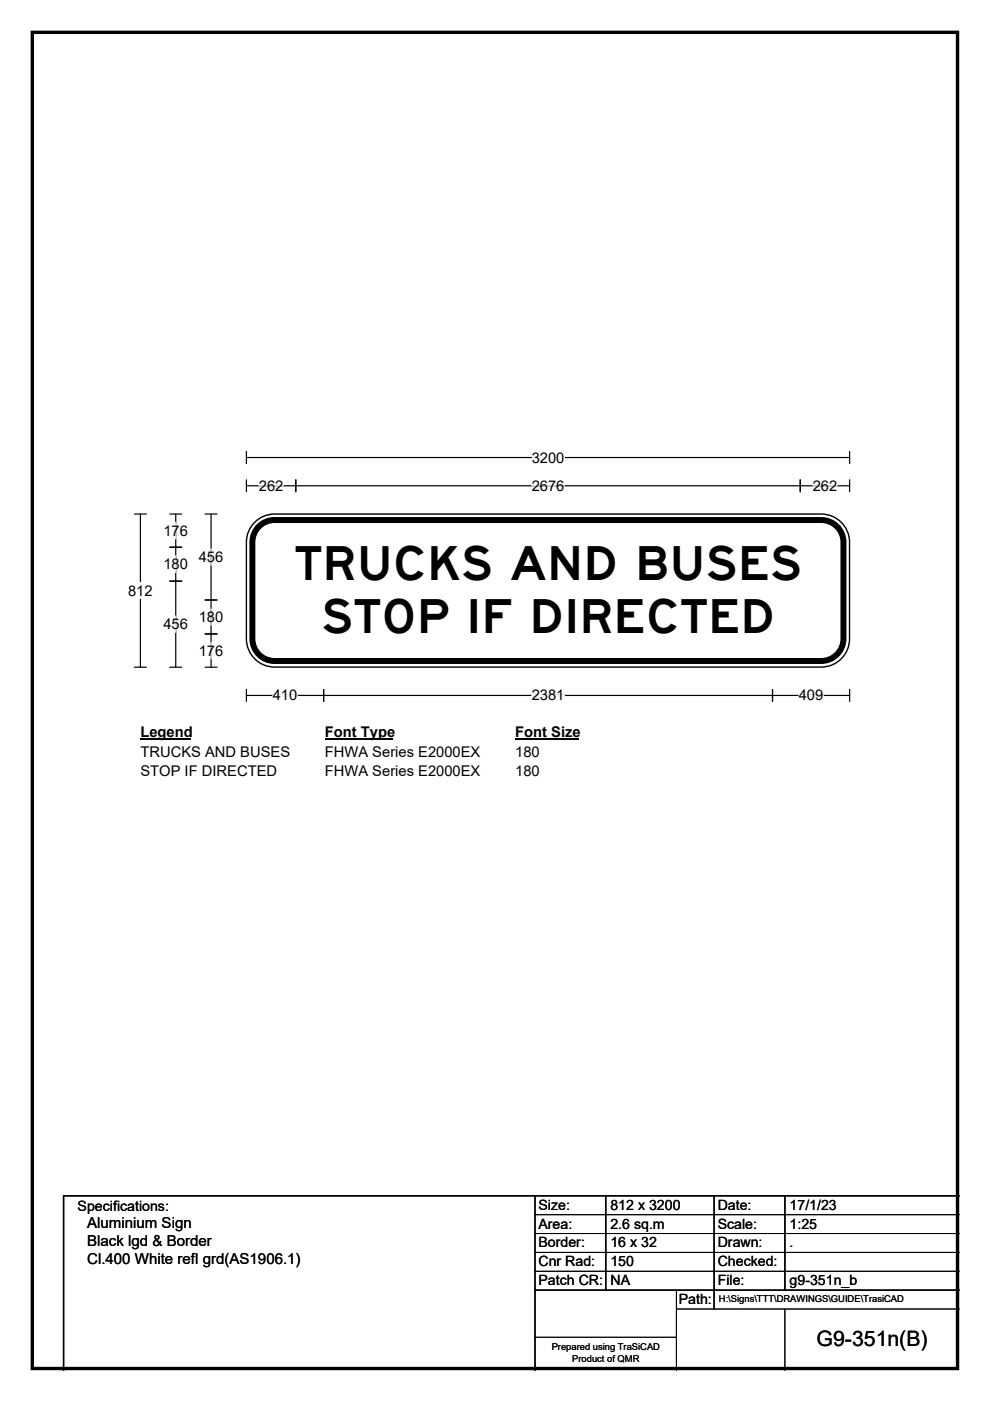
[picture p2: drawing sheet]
<svg xmlns="http://www.w3.org/2000/svg" width="210mm" height="297mm" viewBox="0 0 210 297" stroke-linecap="round" stroke-linejoin="round" font-family="sans-serif">
<path d="M6.9 6.9h196.2v283.3h-196.2z" fill="none" stroke="#000" stroke-width=".72"/>
<path d="M52.3 97h127.9M52.3 95.7v2.6M180.2 95.7v2.6" fill="none" stroke="#000" stroke-width=".25"/>
<path d="M112.8 95.3h6.9v3.5h-6.9z" fill="#fff"/>
<g fill="none" stroke="#000" stroke-width=".25">
<path d="M28.5 109h2.6M29.8 109v32.5M52.3 103h127.9M52.3 101.7v2.6M62.7 101.7v2.6M169.7 101.7v2.6M180.2 101.7v2.6M28.5 141.5h2.6M52.3 146.2v2.5M52.3 147.4h127.9M68.6 146.2v2.5M163.9 146.2v2.5"/>
<path d="M180.2 146.2v2.5"/>
</g>
<path d="M54.9 103h5.2M112.8 103h6.9M172.4 103h5.2M57.8 147.4h5.3M112.8 147.4h6.9M169.4 147.4h5.2" fill="none" stroke="#fff" stroke-width=".25"/>
<path d="M27.2 123.5h5.2v3.5h-5.2z" fill="#fff"/>
<path d="M36 116h2.5M36 109h2.5M37.3 109v32.5M43.5 109h2.5M44.8 109v32.5M36 123.2h2.5M43.5 127.2h2.5M43.5 134.4h2.5M36 141.5h2.5M43.5 141.5h2.5" fill="none" stroke="#000" stroke-width=".25"/>
<path d="M37.3 110.7v3.6M37.3 117.9v3.5M44.8 116.4v3.4M37.3 130.6v3.5M44.8 129.1v3.4M44.8 136.2v3.5" fill="none" stroke="#fff" stroke-width=".25"/>
<path d="M29.8 153.4h10.7v3.5h-10.7z" fill="#fff"/>
<path d="M29.8 156.7h10.7" fill="none" stroke="#000" stroke-width=".32"/>
<path d="M68.9 153.4h14.4v3.5h-14.4z" fill="#fff"/>
<path d="M68.9 156.7h14.4" fill="none" stroke="#000" stroke-width=".32"/>
<path d="M109.3 153.4h13.4v3.5h-13.4z" fill="#fff"/>
<path d="M109.3 156.7h13.4" fill="none" stroke="#000" stroke-width=".32"/>
<g fill="#fff">
<path d="M29.8 157.6h31.6v3.5h-31.6z"/>
<path d="M68.9 157.6h32.9v3.5h-32.9z"/>
<path d="M109.3 157.6h5.2v3.5h-5.2z"/>
<path d="M29.8 161.8h28.9v3.5h-28.9z"/>
<path d="M68.9 161.8h32.9v3.5h-32.9z"/>
<path d="M109.3 161.8h5.2v3.5h-5.2z"/>
</g>
<path d="M54 110.7a6 6 0 0 1 4.3-1.7h115.9a6 6 0 0 1 6 6v20.4a6 6 0 0 1-6 6h-115.9a6 6 0 0 1-6-6v-20.4a6 6 0 0 1 1.7-4.3z" fill-rule="evenodd" fill="#fff" stroke="#fff" stroke-width=".21"/>
<path d="M54.6 111.9a4.7 4.7 0 0 1 3.6-1.6h116a4.7 4.7 0 0 1 4.7 4.7v20.4a4.7 4.7 0 0 1-4.7 4.7h-116a4.7 4.7 0 0 1-4.7-4.7v-20.4a4.7 4.7 0 0 1 1.1-3.1z" fill="none" stroke="#000" stroke-width="1.3"/>
<path d="M54 110.7a6 6 0 0 1 4.3-1.7h115.9a6 6 0 0 1 6 6v20.4a6 6 0 0 1-6 6h-115.9a6 6 0 0 1-6-6v-20.4a6 6 0 0 1 1.7-4.3zM113.5 253.5v37M128.5 253.5v20M151.5 253.5v24M166.5 253.5v20M203.5 253.5h-190v37M113.5 273.5h90" fill="none" stroke="#000" stroke-width=".3"/>
<path d="M113.5 257.5h90M113.5 261.5h90M113.5 265.5h90M113.5 269.5h90M143.5 273.5v17M143.5 277.5h60M166.5 277.5v13M113.5 283.5h30" fill="none" stroke="#000" stroke-width=".21"/>
<g font-size="10">
<text x="62.5" y="123">TRUCKS AND BUSES</text>
<text x="68.1" y="134.2">STOP IF DIRECTED</text>
</g>
<text font-size="4.5" x="173.2" y="285.4">G9-351n(B)</text>
<g font-size="3.2">
<text x="18.5" y="260.4">Aluminium Sign</text>
<text x="18.5" y="264.2">Black lgd &amp; Border</text>
<text x="18.5" y="268.1">Cl.400 White refl grd(AS1906.1)</text>
</g>
<g font-size="3.1">
<text x="112.8" y="98.1">3200</text>
<text x="54.9" y="104.1">262</text>
<text x="112.8" y="104.1">2676</text>
<text x="172.4" y="104.1">262</text>
<text x="34.7" y="113.5">176</text>
<text x="42.2" y="119.1">456</text>
<text x="34.7" y="120.6">180</text>
<text x="27.2" y="126.3">812</text>
<text x="42.2" y="131.9">180</text>
<text x="34.7" y="133.4">456</text>
<text x="42.2" y="139">176</text>
<text x="57.8" y="148.5">410</text>
<text x="112.8" y="148.5">2381</text>
<text x="169.4" y="148.5">409</text>
<text x="29.8" y="156.3">Legend</text>
<text x="29.8" y="160.4">TRUCKS AND BUSES</text>
<text x="68.9" y="156.3">Font Type</text>
<text x="68.9" y="160.4">FHWA Series E2000EX</text>
<text x="109.3" y="156.3">Font Size</text>
<text x="109.3" y="160.4">180</text>
<text x="29.8" y="164.6">STOP IF DIRECTED</text>
<text x="68.9" y="164.6">FHWA Series E2000EX</text>
<text x="109.3" y="164.6">180</text>
</g>
<g font-size="3">
<text x="16.5" y="256.7">Specifications:</text>
<text x="114.2" y="256.5">Size:</text>
<text x="129.5" y="256.5">812 x 3200</text>
<text x="152.2" y="256.5">Date:</text>
<text x="167.5" y="256.5">17/1/23</text>
<text x="114.2" y="260.5">Area:</text>
<text x="129.5" y="260.5">2.6 sq.m</text>
<text x="152.2" y="260.5">Scale:</text>
<text x="167.5" y="260.5">1:25</text>
<text x="114.2" y="264.5">Border:</text>
<text x="114.2" y="268.5">Cnr Rad:</text>
<text x="129.5" y="264.5">16 x 32</text>
<text x="129.5" y="268.5">150</text>
<text x="152.2" y="264.5">Drawn:</text>
<text x="152.2" y="268.5">Checked:</text>
<text x="167.5" y="264.5">.</text>
<text x="114.2" y="272.5">Patch CR:</text>
<text x="129.5" y="272.5">NA</text>
<text x="152.2" y="272.5">File:</text>
<text x="167.5" y="272.5">g9-351n_b</text>
<text x="144" y="276.5">Path:</text>
</g>
<g font-size="2">
<text x="152.5" y="276.1">H:\Signs\TTT\DRAWINGS\GUIDE\TrasiCAD</text>
<text x="117" y="286.3">Prepared using TraSiCAD</text>
<text x="121.4" y="288.7">Product of QMR</text>
</g>
</svg>
